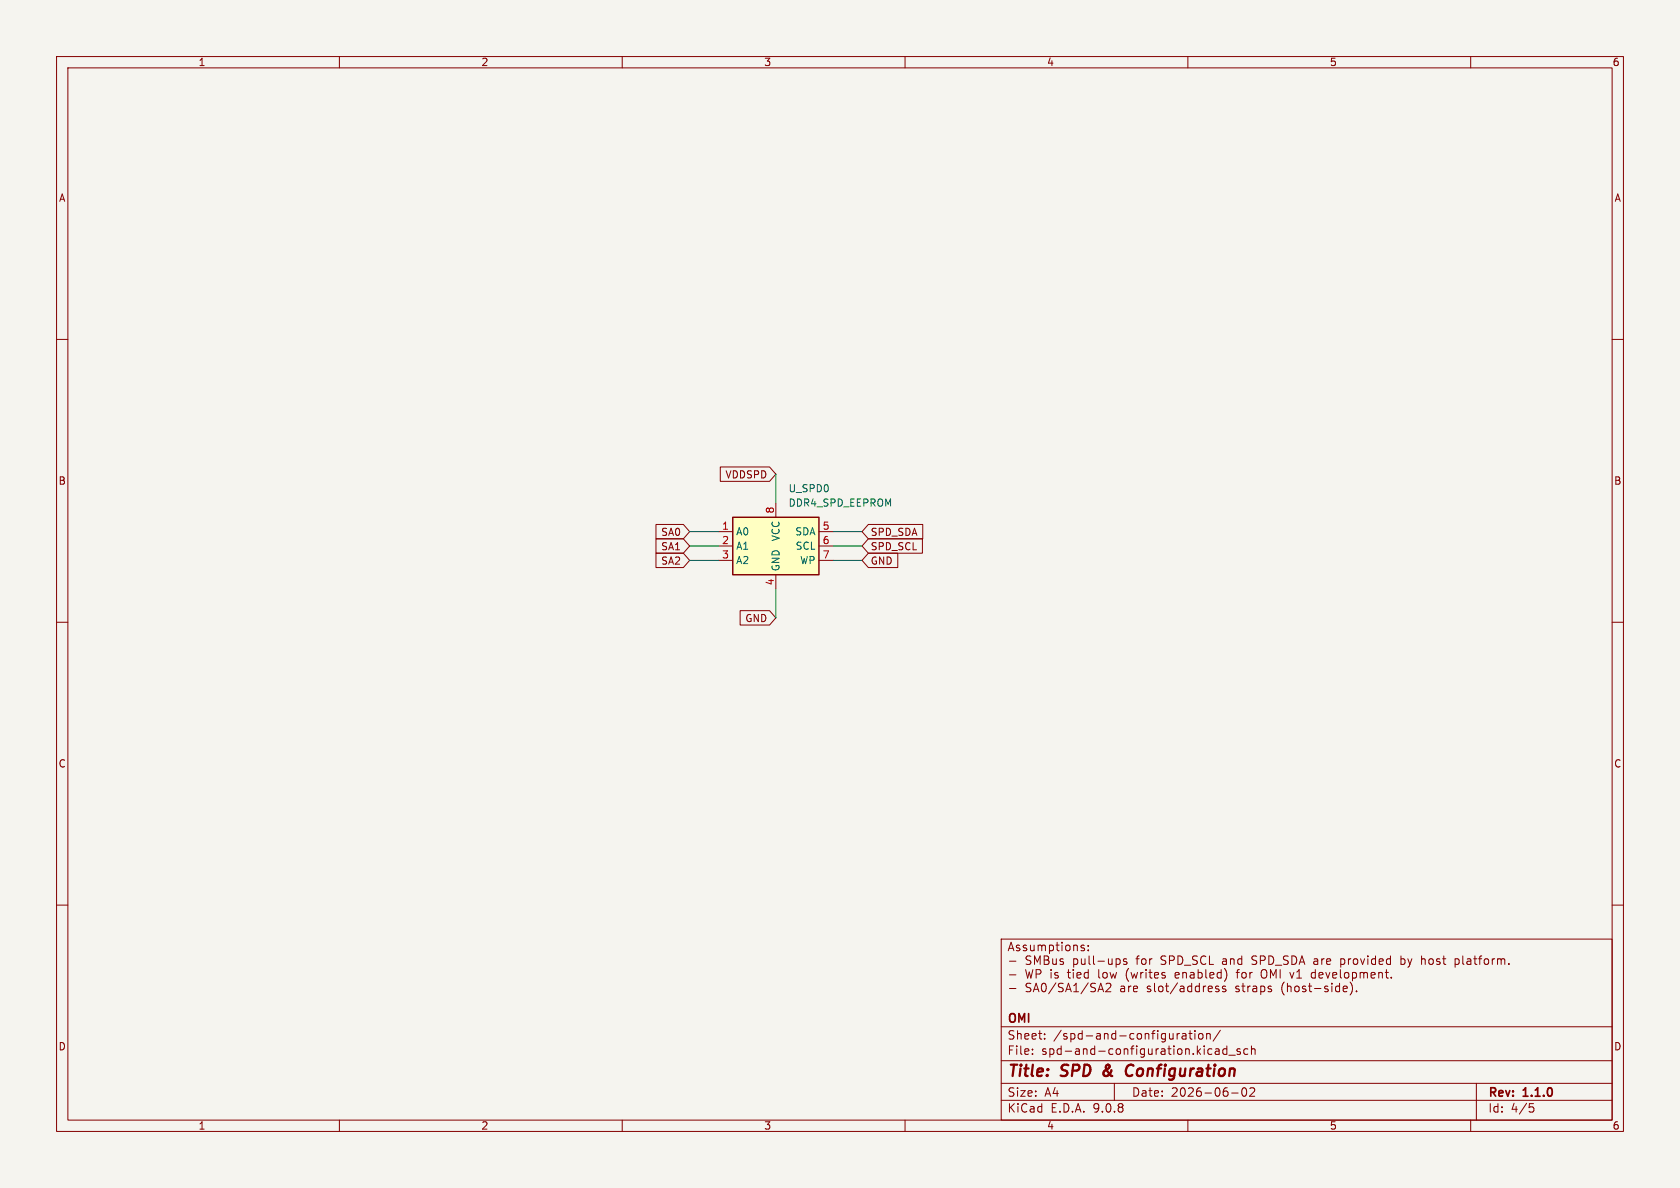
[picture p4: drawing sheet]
<svg xmlns="http://www.w3.org/2000/svg" width="297mm" height="210mm" viewBox="0 0 297 210" stroke-linecap="round" stroke-linejoin="round" font-family="sans-serif">
<path d="M0 0h297v210h-297z" fill="#f5f4ef" stroke="#f5f4ef" stroke-width=".18"/>
<g fill="none" stroke="#840000" stroke-width=".18">
<path d="M10 10h277v190h-277zM12 12h273v186h-273zM60 10v2M110 10v2M160 10v2M210 10v2M260 10v2M10 60h2M285 60h2M10 110h2M285 110h2M10 160h2"/>
<path d="M177 166h108v32h-108zM178.2 168.1l.5-1.5 .5 1.5M178.4 167.6h.7M178.5 169.9h1.1M178.5 172.3h1.1M178.5 174.7h1.1M180.2 167.1h-.3l-.2 .2v.2l.5 .1v.4h-.5M181.3 171.4l.4 1.5 .3-1.1 .2 1.1 .4-1.5M181.5 167.1h-.4l-.2 .2 .1 .2 .5 .1v.4h-.6M182.2 167.1v.9l.4 .1 .2-.2M182.2 169.1l-.5-.1-.2 .1v.5l.6 .2 .1 .4-.2 .3-.6-.1M182.2 173.9l-.5-.1-.2 .2v.4l.6 .3 .1 .3-.2 .3-.6-.1"/>
<path d="M182.7 175.3l.5-1.5 .5 1.5M182.8 167.1v1M182.8 174.9h.7M182.9 170.5v-1.5l.5 1.1 .5-1.1v1.5M183.2 172.2l.7-.1 .1-.2v-.4l-.3-.1h-.5v1.5M183.5 167.2l.5-.1 .2 .2M183.5 167.1v1M184.2 167.3l.2-.2h.3l.1 1M184.2 167.3v.8M184.2 174l.3-.2a.81 .81 0 0 1 .5 .6 .81 .81 0 0 1-.3 .8l-.1 .1a.81 .81 0 0 1-.4-1.3zM184.6 169h.5l.2 .1 .1 .3-.3 .3a.4 .4 0 0 1 .4 .4 .4 .4 0 0 1-.3 .4h-.6zM184.6 169.7h.5"/>
<path d="M185.5 167.1h.5l.2 .3v.4l-.1 .2h-.6M185.5 167.1v1.5M185.8 171.4v.1M185.8 171.9v1M186.1 169.5l.1 .9 .3 .1 .2-.2M186.7 167.1h.5M186.7 173.7l-1.3 2M186.7 169.5v1M186.9 166.6v1.3l.3 .2M187 172l-.3-.1-.2 .2v.2l.5 .2v.3h-.5M187.7 166.6v.1M187.7 167.1v1"/>
<path d="M188 173.9l-.6-.1-.2 .2v.4l.6 .3 .2 .3-.3 .3-.6-.1M188 169.6l-.4-.1-.2 .2 .1 .2 .5 .2v.3h-.6M188.4 175.3l.5-1.5 .5 1.5M188.5 167.1h.4l.3 .3v.4l-.3 .3-.4-.1-.1-.2v-.4zM188.5 174.9h.7M188.7 171.9h.5M188.9 171.4v1.3l.3 .2M189.7 171.4v.1M189.7 171.9v1M189.8 167.2l.2-.1h.4l.1 1M189.8 167.1v1M189.8 169.5v1.5"/>
<path d="M189.8 169.6l.4-.1 .3 .3v.4l-.1 .2h-.6M189.8 175.3h.9M189.8 174.2l.4-.4v1.5M190.4 172.4l.7-.1-.1-.3-.4-.1-.2 .2 .1 .7h.5M191.2 169.5v.9l.4 .1 .2-.2M191.7 167.1h-.4l-.2 .2 .1 .2 .5 .1v.4h-.6M191.8 169.5v1M192.4 167.9v.2M192.4 167.1v.2M192.4 173.7l-1.3 2M192.4 172l-.4-.1-.3 .3v.4l.1 .2h.6M192.4 171.4v1.5"/>
<path d="M192.5 169v1.3l.2 .2M193.3 169v1.3l.2 .2M193.7 173.9l-.6-.1-.2 .2v.4l.6 .3 .2 .3-.3 .3-.6-.1M194.1 169.9h1.1M194.1 175.3l.5-1.5 .5 1.5M194.2 171.4v1.3l.3 .2M194.2 174.9h.8M195.1 172l.4-.1 .2 .3v.4l-.2 .3-.4-.1-.1-.2v-.4zM195.5 174l.6-.2 .2 .2 .1 .2-.9 1.1h.9M196 169.5v.9h.5M196.2 171.9l.3 1 .3-.7 .3 .7 .3-1M196.6 169.5v1"/>
<path d="M197.3 169.6l.4-.1 .3 .3M197.3 169.5v1.5M198.2 174.4h.5l.1 .9M198.8 174.7h-.5a.29 .29 0 0 0-.2 .3 .29 .29 0 0 0 .2 .3l.5-.1M199.1 172.5l.1 .5 .3 .5M199.2 169.6l-.4-.1-.2 .3M199.5 174.3v1M200 171.9l.2 1 .3-.7 .3 .7 .3-1M200 174.3l-.3 .1-.2 .2M200.4 174.8l.7-.1-.1-.3-.4-.1-.2 .2 .1 .7h.5M200.8 169.5h.6M201.4 169l-.4 .2v1.3"/>
<path d="M201.7 171.9v1M201.8 169.8l.3-.3 .4 .1 .1 .2M202.6 171.9v1M203.2 169.5v1M203.3 172.7l.4 .2M203.4 174.4l-.4-.1-.2 .2 .1 .2 .5 .2v.3h-.6M203.7 169.5l-.3 .1-.2 .2M204.1 172.7l.2 .2 .4-.1M204.1 173.8v1.3l.2 .2M204.3 171.9l.4 .1 .1 .3-.7 .1M205 174.4l.3-.1 .3 .3v.4l-.3 .3-.3-.1-.2-.2v-.4zM206 174.3h.6"/>
<path d="M206.1 169.1l-.6-.1-.3 .3 .2 .3 .4 .2M206.2 173.8v1.3l.4 .2M207.3 169.8l.3-.3-.1-.4-.2-.1h-.6v1.5M208.2 173.7l-1.3 2M208.7 174.4h.5l.1 .9M209.1 169.8v-.2a.66 .66 0 0 0-.9-.6v1.5M209.3 174.7h-.5a.29 .29 0 0 0-.2 .3 .29 .29 0 0 0 .2 .3l.5-.1M210.7 174.4l-.5-.1-.2 .3v.4l.1 .2h.6M210.7 173.8v1.5M211.7 169.1l-.6-.1-.3 .3 .2 .3 .4 .2M212 174.4l-.4-.1-.3 .3v.4l.2 .2h.5M212 173.8v1.5"/>
<path d="M212.7 174.3v1M213.2 169.1a.6 .6 0 0 0-.8 0 .6 .6 0 0 0-.2 .7M213.2 174.3l-.3 .1-.2 .2M213.6 174.8l.7-.1-.1-.3-.4-.1-.2 .2 .1 .7h.5M213.8 169v1.5h.7M213.9 172.4l.7-.1-.1-.3-.4-.1-.2 .2 .1 .7h.5M215.5 174.4l-.4-.1-.2 .2 .1 .2 .5 .2v.3h-.6M215.9 172l-.4-.1-.3 .3v.4l.1 .2h.6M215.9 171.4v1.5M216.2 169.6h.5l.1 .9M216.3 169.9a.29 .29 0 0 0-.2 .3 .29 .29 0 0 0 .2 .3M216.7 174.4l-.4-.1-.2 .2 .1 .2 .5 .2v.3h-.6"/>
<path d="M216.9 172.5l-.2 .5-.2 .5M217.5 169.6l.2-.1 .4 .1 .1 .9M217.5 169.5v1M218.7 171.6v1.3M219 174.4l-.3-.1-.2 .2v.2l.5 .2v.3h-.5M219.5 169v1.5M219.5 169.6l-.4-.1-.3 .3M219.5 174.3h.6M219.7 173.8v1.3l.4 .2M220 171.9l.3 .3-.1 .6-.4 .1-.3-.3M220.6 174.3v1M221 174.3l-.3 .1-.1 .2"/>
<path d="M221.5 174.4h.6l.1 .9M222.2 169.1l-.6-.1-.3 .3 .2 .3 .4 .2M222.2 174.7h-.5a.29 .29 0 0 0-.2 .3 .29 .29 0 0 0 .2 .3l.5-.1M222.9 174.4l.4-.1 .3 .3v.4l-.1 .2h-.6M222.9 174.3v1.5M223.4 169.8l.3-.3-.1-.4-.2-.1h-.6v1.5M224.7 174.4l-.3-.1-.2 .2v.2l.5 .2v.3h-.5M225.2 169.8v-.2a.65 .65 0 0 0-.9-.6v1.5M227 173.6a1.72 1.72 0 0 0 0 2.3M227.6 174.5l.2-.2 .4 .1v.9M227.6 173.8v1.5M227.7 169.1l-.5-.1-.3 .3 .1 .3 .5 .2"/>
<path d="M229 174.5l.2-.2 .4 .2 .1 .5-.2 .2-.3 .1-.2-.1zM229.2 169.8v-.2a.65 .65 0 0 0-.8-.6v1.5M229.7 170.5l.5-1.5 .5 1.5M230.8 174.4l-.3-.1-.3 .2 .1 .2 .5 .2v.3h-.6M231.3 174.3h.6M231.5 173.8v1.3l.4 .2M231.8 172.6l.3 .3 .4-.1M232.3 169.6h.6l.1 .9M232.4 174.7h1.1M232.5 171.4v1.5M233.2 172.7l.2 .2 .4-.1M233.7 169.5v1"/>
<path d="M234.1 169.5l-.3 .1-.1 .2M234.4 171.9l.3 1 .4-1M234.7 174.4l-.3-.1-.2 .2v.2l.5 .2v.3h-.5M235.2 169.8l-.2-.3-.4 .1-.1 .7M235.5 173.8v.2M235.5 174.3v1M235.6 172.7l.2 .2 .4-.1M236.8 174.4l-.4-.1-.3 .3v.4l.1 .2h.6M236.8 173.8v1.5M237 171.4v1.3l.2 .2M237 169.6l.5-.1 .2 .3M237 169.5v1.5"/>
<path d="M237 170.4l.2 .1M237.5 174.8l.7-.1-.1-.3-.4-.1-.2 .2v.7h.6M238.4 169.5v1M238.7 173.6a1.72 1.72 0 0 1 0 2.3M238.8 169.5l-.3 .1-.1 .2M239.1 171.9v1.5M239.2 169.8l.3-.3 .4 .1 .1 .2M239.8 175.2v.1M240.5 169.5l.4 1 .3-1M241.8 169v.1M241.8 169.5v1M243.2 169.6l-.5-.1-.2 .3"/>
<path d="M243.2 169v1.5M244.5 169.8l-.2-.3-.4 .1-.1 .7M245.8 169.6l-.4-.1-.3 .3M245.8 169v1.5M247.7 169.6l.4-.1 .3 .3M247.7 169v1.5M248.9 169.5l.3 1 .4-1M251.3 169.6l.2-.1 .4 .1 .1 .9M251.3 169v1.5M253.4 169.8l-.3-.3-.4 .1-.1 .2v.4l.1 .2h.5M254.5 169.6l-.3-.1-.2 .3M255 169.5h.6"/>
<path d="M255.2 169v1.3M257.2 169.6l.5-.1 .3 .3M257.2 169.5v1.5M258.6 169v1.3M259.4 169.6h.6v.9M260.5 169.5h.6M260.7 169v1.3M261.4 169.5h.6M262 169l-.4 .2v1.3M262.5 169.6l.2-.1 .4 .1 .1 .6-.2 .2-.3 .1-.2-.2zM263.8 169.5v1M264.2 169.5l-.2 .1-.2 .2"/>
<path d="M264.7 169.6l.5-.1 .2 .2M264.7 169.5v1M265.4 169.7l.2-.2 .4 .1v.9M265.4 169.7v.8M285 160h2M60 198v2M110 198v2M160 198v2M177 194.5h108M177 191.5h108M177 187.5h108M177 181.5h108"/>
<path d="M182.5 186.3v.1M182.5 185.5v.1M184.7 183.6v.1M184.7 182.8v.1M197 191.5v3M208.5 182.7l-.3 .1M209 182.8h.6l.1 .9M209.7 183.1h-.5a.29 .29 0 0 0-.2 .3 .29 .29 0 0 0 .2 .3l.5-.1M210 198v2M210.2 182.7h.5M210.4 182.2v1.3l.3 .2M211.2 182.2v.1"/>
<path d="M211.2 182.7v1M212 182.8l.4-.1 .3 .3v.4l-.3 .3-.4-.1-.1-.2v-.4zM213.3 182.8l.2-.1 .4 .1 .1 .9M213.3 182.7v1M214.9 185.5h.6v.9M215.5 185.8h-.5a.29 .29 0 0 0-.2 .3 .29 .29 0 0 0 .2 .3l.5-.1M215.7 182.1l-1.2 2M216.9 185.5l-.4-.1-.3 .3v.4l.1 .2h.6M216.9 184.9v1.5M217.2 186.5h1.2M217.7 193.2h1.2M219.2 185.5l-.3-.1-.2 .2v.2l.5 .2v.3h-.5"/>
<path d="M219.9 192.3a.81 .81 0 0 1 .6 .6 .81 .81 0 0 1-.3 .8l-.2 .1a.81 .81 0 0 1-.3-1.4M220.6 185.5l-.4-.1-.3 .3v.4l.1 .2h.6M221 192.4l.5-.1 .2 .1 .1 .3-.9 1.1h.9M221.2 185.5l.3-.1 .3 .1 .1 .9M221.2 184.9v1.5M260 198v2M261 191.5v6.5M270.4 195.1h.7M270.5 195.7h.4l.3 .3-.2 .5-.5 .1"/>
</g>
<path d="M195.2 189.4a.53 .53 0 0 0 0 .7M200 188.2a1.13 1.13 0 0 0-.9 .7 1.13 1.13 0 0 0 .2 1.2l.3 .1 .5-.1" fill="none" stroke="#840000" stroke-width=".4"/>
<path d="M129.5 91.4h15.3v10.2h-15.3z" fill="#ffffc2"/>
<path d="M129.5 91.4h15.3v10.2h-15.3z" fill="none" stroke="#840000" stroke-width=".25"/>
<g fill="none" stroke="#840000" stroke-width=".18">
<path d="M116 92.7h4.8l1.1 1.3-1.1 1.3h-4.8zM116 95.2h4.8l1.1 1.3-1.1 1.3h-4.8zM116 97.8h4.8l1.1 1.3-1.1 1.2h-4.8zM127 94h2.5M127 96.5h2.5M127 99.1h2.5M127.3 82.5h8.7l1.2 1.3-1.2 1.3h-8.7zM137.2 88.9v2.5M144.8 94h2.5M144.8 96.5h2.5M144.8 99.1h2.5M153.5 95.2h9.6v2.6h-9.6l-1.1-1.3z"/>
<path d="M153.5 92.7h9.6v2.6h-9.6l-1.1-1.3zM153.5 97.8h5.2v2.5h-5.2l-1.1-1.2zM130.8 107.9h5.2l1.2 1.3-1.2 1.3h-5.2zM137.2 101.6v2.5"/>
</g>
<path d="M121.9 94h5.1M121.9 96.5h5.1M121.9 99.1h5.1M137.2 83.8v5.1M147.3 94h5.1M147.3 96.5h5.1M147.3 99.1h5.1M137.2 104.1v5.1" fill="none" stroke="#009600" stroke-width=".18"/>
<g font-size="2.8" fill="#840000">
<text x="178" y="190.9">Title:</text>
<text x="187.7" y="190.9">SPD</text>
<text x="195.9" y="190.9">&amp;</text>
<text x="200.7" y="190.9">Configuration</text>
</g>
<g font-size="2.1" fill="#840000">
<text x="197.1" y="172">SMBus</text>
<text x="205.6" y="172">pull-ups</text>
<text x="217" y="172">for</text>
<text x="221.4" y="172">SPD_SCL</text>
<text x="232.4" y="172">and</text>
<text x="237.8" y="172">SPD_SDA are</text>
<text x="253.8" y="172">provided</text>
<text x="264.6" y="172">by</text>
<text x="178" y="184">Sheet:</text>
<text x="178" y="181.2">OMI</text>
<text x="186.2" y="184">/spd-and-configuration/</text>
<text x="178" y="186.7">File:</text>
<text x="184.1" y="186.7">spd-and-configuration.kicad_sch</text>
<text x="178" y="196.9">KiCad</text>
<text x="178" y="194.1">Size:</text>
<text x="184.7" y="194.1">A4</text>
<text x="185.7" y="196.9">E.D.A.</text>
<text x="193.3" y="196.9">9.0.8</text>
<text x="200" y="194.1">Date:</text>
<text x="207" y="194.1">2026-06-02</text>
<text x="263" y="194.3">Rev:</text>
<text x="263" y="196.9">Id:</text>
<text x="267.1" y="196.9">4/5</text>
<text x="269.4" y="194.3">1.1.0</text>
</g>
<g font-size="1.8" fill="#840000">
<text x="35" y="11.9">1</text>
<text x="85" y="11.9">2</text>
<text x="135" y="11.9">3</text>
<text x="185" y="11.9">4</text>
<text x="235" y="11.9">5</text>
<text x="285" y="11.9">6</text>
<text x="10.3" y="35.9">A</text>
<text x="285.3" y="35.9">A</text>
<text x="10.3" y="85.9">B</text>
<text x="128.1" y="84.8">VDDSPD</text>
<text x="285.3" y="85.9">B</text>
<text x="116.8" y="94.9">SA0</text>
<text x="153.8" y="94.9">SPD_SDA</text>
<text x="116.8" y="97.5">SA1</text>
<text x="116.8" y="100">SA2</text>
<text x="153.8" y="97.5">SPD_SCL</text>
<text x="153.8" y="100">GND</text>
<text x="131.7" y="110.2">GND</text>
<text x="10.3" y="135.9">C</text>
<text x="285.3" y="135.9">C</text>
<text x="10.3" y="185.9">D</text>
<text x="285.3" y="185.9">D</text>
<text x="35" y="199.9">1</text>
<text x="85" y="199.9">2</text>
<text x="135" y="199.9">3</text>
<text x="185" y="199.9">4</text>
<text x="235" y="199.9">5</text>
<text x="285" y="199.9">6</text>
</g>
<g font-size="1.8" fill="#006464">
<text x="139.3" y="87.2">U_SPD0</text>
<text x="139.3" y="89.8">DDR4_SPD_EEPROM</text>
<text x="130" y="94.8">A0</text>
<text x="138" y="95.8" transform="rotate(-90 138 95.8)">VCC</text>
<text x="140.5" y="94.8">SDA</text>
<text x="130" y="97.4">A1</text>
<text x="130" y="99.9">A2</text>
<text x="138" y="101.1" transform="rotate(-90 138 101.1)">GND</text>
<text x="140.6" y="97.4">SCL</text>
<text x="141.3" y="99.9">WP</text>
</g>
<g font-size="1.8" fill="#a90000">
<text x="127.6" y="93.7">1</text>
<text x="136.9" y="90.9" transform="rotate(-90 136.9 90.9)">8</text>
<text x="145.3" y="93.7">5</text>
<text x="127.6" y="96.3">2</text>
<text x="127.6" y="98.8">3</text>
<text x="145.3" y="96.3">6</text>
<text x="145.3" y="98.8">7</text>
<text x="136.9" y="103.6" transform="rotate(-90 136.9 103.6)">4</text>
</g>
</svg>
